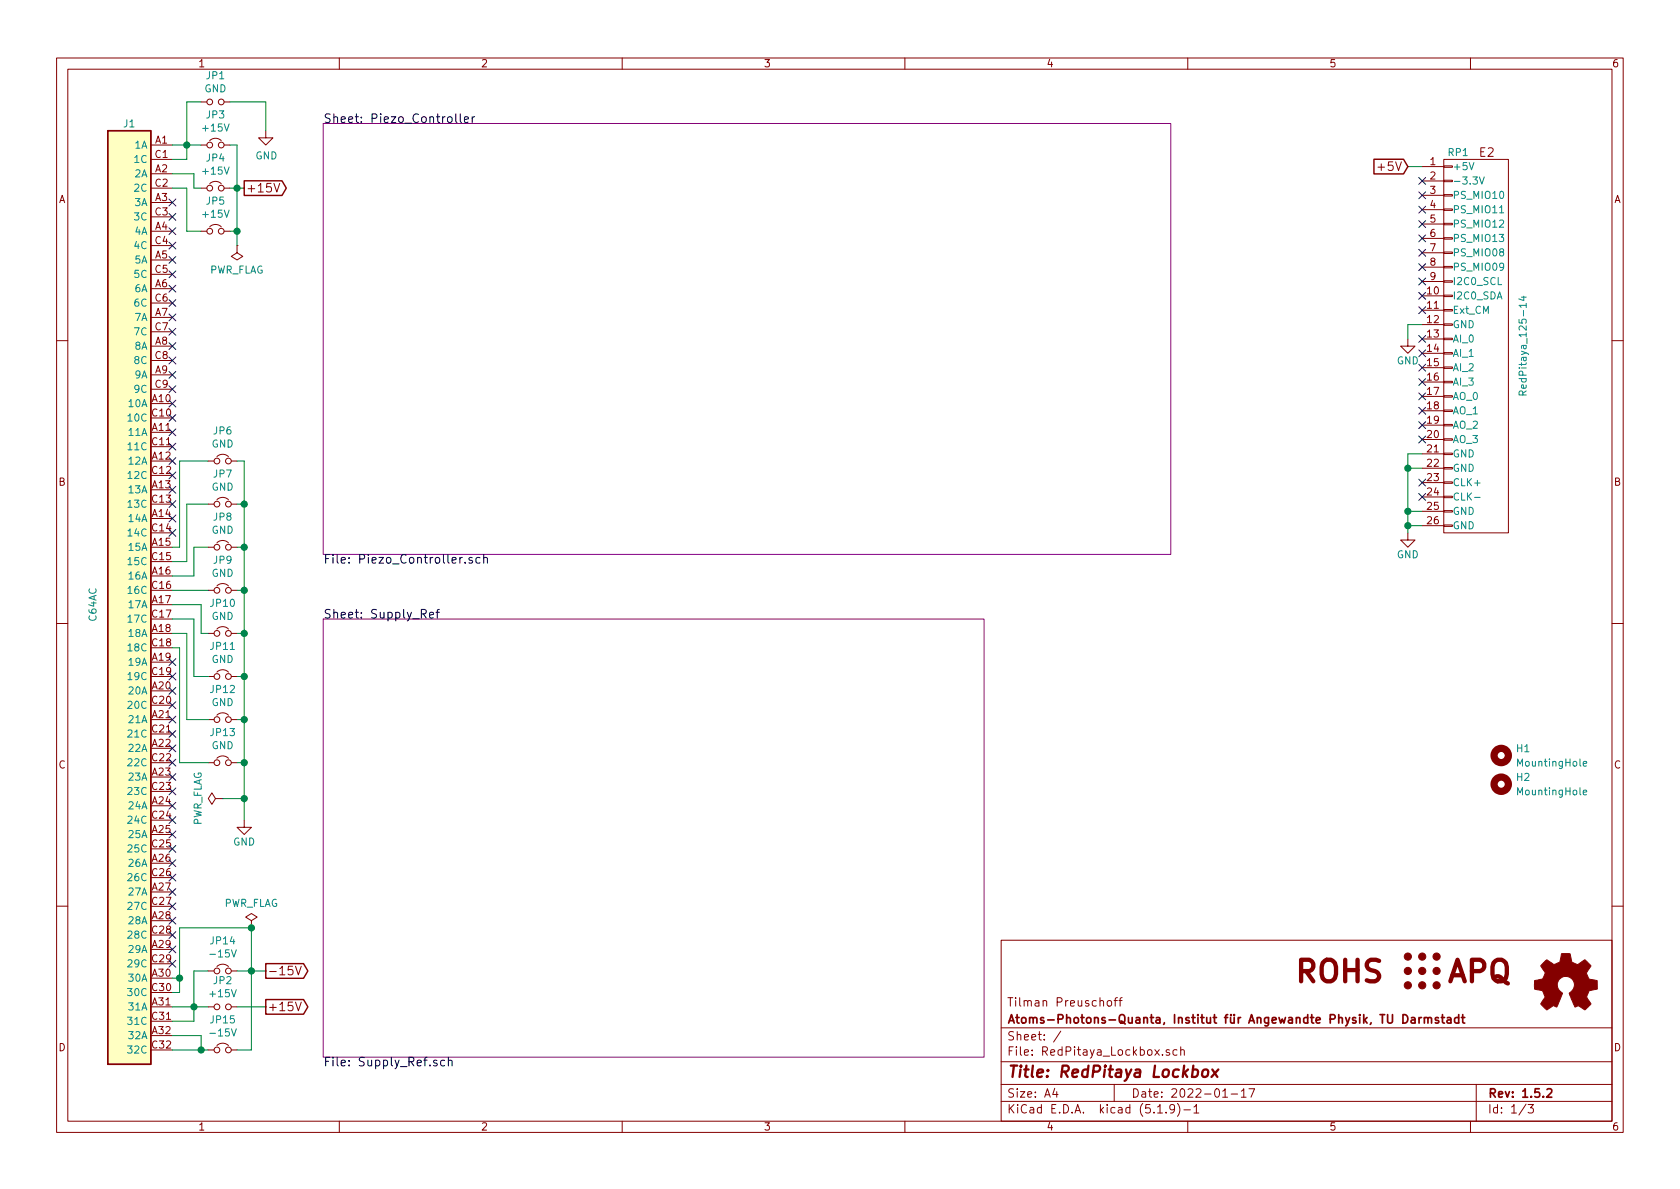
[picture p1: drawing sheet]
EESchema Schematic File Version 4
EELAYER 30 0
EELAYER END
$Descr A4 11693 8268
encoding utf-8
Sheet 1 3
Title "RedPitaya Lockbox"
Date "2022-01-17"
Rev "1.5.2"
Comp "Atoms-Photons-Quanta, Institut für Angewandte Physik, TU Darmstadt"
Comment1 "Tilman Preuschoff"
Comment2 ""
Comment3 ""
Comment4 ""
$EndDescr
$Sheet
S 2250 4300 4600 3050
U 5B053798
F0 "Supply_Ref" 60
F1 "Supply_Ref.sch" 60
$EndSheet
$Sheet
S 2250 850  5900 3000
U 5B057307
F0 "Piezo_Controller" 60
F1 "Piezo_Controller.sch" 60
$EndSheet
$Comp
L RedPitaya:RedPitaya_125-14 RP1
U 1 1
P 10100 2400
F 0 "RP1" H 10150 3750 50  0000 C CNN
F 1 "RedPitaya_125-14" V 10600 2400 50  0000 C CNN
F 2 "custom:RedPitaya_125-14" H 10100 2400 50  0001 C CNN
F 3 "" H 10100 2400 50  0001 C CNN
F 4 "" H 10100 2400 60  0001 C CNN "Connector"
F 5 "Samtec" H 10100 2400 50  0001 C CNN "MFN"
F 6 "ESQ-113-44-T-D" H 10100 2400 50  0001 C CNN "PN"
	1    10100 2400
	1    0    0    -1  
$EndComp
Wire Wire Line
	9900 3250 9800 3250
Wire Wire Line
	9800 3150 9800 3250
Wire Wire Line
	9900 3150 9800 3150
Connection ~ 9800 3250
Wire Wire Line
	9900 2250 9800 2250
Wire Wire Line
	9800 2250 9800 2350
Wire Wire Line
	9800 1150 9900 1150
Wire Wire Line
	9900 3650 9800 3650
Connection ~ 9800 3650
Wire Wire Line
	9900 3550 9800 3550
Connection ~ 9800 3550
$Comp
L power:GND #PWR02
U 1 1
P 9800 2350
F 0 "#PWR02" H 9800 2100 50  0001 C CNN
F 1 "GND" H 9800 2200 50  0000 C CNN
F 2 "" H 9800 2350 50  0001 C CNN
F 3 "" H 9800 2350 50  0001 C CNN
	1    9800 2350
	1    0    0    -1  
$EndComp
$Comp
L power:GND #PWR03
U 1 1
P 9800 3700
F 0 "#PWR03" H 9800 3450 50  0001 C CNN
F 1 "GND" H 9800 3550 50  0000 C CNN
F 2 "" H 9800 3700 50  0001 C CNN
F 3 "" H 9800 3700 50  0001 C CNN
	1    9800 3700
	1    0    0    -1  
$EndComp
Wire Wire Line
	9800 3250 9800 3550
Wire Wire Line
	9800 3650 9800 3700
Wire Wire Line
	9800 3550 9800 3650
NoConn ~ 9900 1250
NoConn ~ 9900 1350
NoConn ~ 9900 1450
NoConn ~ 9900 1550
NoConn ~ 9900 1650
NoConn ~ 9900 1750
NoConn ~ 9900 1850
NoConn ~ 9900 1950
NoConn ~ 9900 2050
NoConn ~ 9900 2150
NoConn ~ 9900 2350
NoConn ~ 9900 2450
NoConn ~ 9900 2550
NoConn ~ 9900 2650
NoConn ~ 9900 2750
NoConn ~ 9900 2850
NoConn ~ 9900 2950
NoConn ~ 9900 3050
NoConn ~ 9900 3350
NoConn ~ 9900 3450
Text GLabel 9800 1150 0    60   Input ~ 0
+5V
$Comp
L Custom_logos:Logo_APQ LOGO1
U 1 1
P 9600 6750
F 0 "LOGO1" H 9850 7025 50  0001 C CNN
F 1 "Logo_APQ" H 9850 6500 50  0001 C CNN
F 2 "custom:APQ-Logo" H 9900 6750 50  0001 C CNN
F 3 "~" H 9900 6750 50  0001 C CNN
	1    9600 6750
	1    0    0    -1  
$EndComp
$Comp
L Graphic:Logo_Open_Hardware_Small LOGO2
U 1 1
P 10900 6850
F 0 "LOGO2" H 10900 7125 50  0001 C CNN
F 1 "Logo_Open_Hardware_Small" H 10900 6625 50  0001 C CNN
F 2 "Symbol:OSHW-Logo_5.7x6mm_SilkScreen" H 10900 6850 50  0001 C CNN
F 3 "~" H 10900 6850 50  0001 C CNN
	1    10900 6850
	1    0    0    -1  
$EndComp
$Comp
L Mechanical:MountingHole H1
U 1 1
P 10450 5250
F 0 "H1" H 10550 5300 50  0000 L CNN
F 1 "MountingHole" H 10550 5200 50  0000 L CNN
F 2 "MountingHole:MountingHole_2.7mm_M2.5" H 10450 5250 50  0001 C CNN
F 3 "~" H 10450 5250 50  0001 C CNN
	1    10450 5250
	1    0    0    -1  
$EndComp
$Comp
L Mechanical:MountingHole H2
U 1 1
P 10450 5450
F 0 "H2" H 10550 5500 50  0000 L CNN
F 1 "MountingHole" H 10550 5400 50  0000 L CNN
F 2 "MountingHole:MountingHole_2.7mm_M2.5" H 10450 5450 50  0001 C CNN
F 3 "~" H 10450 5450 50  0001 C CNN
	1    10450 5450
	1    0    0    -1  
$EndComp
$Comp
L Custom_logos:Logo_ROHS LOGO3
U 1 1
P 8800 6750
F 0 "LOGO3" H 9050 7025 50  0001 C CNN
F 1 "Logo_ROHS" H 9050 6500 50  0001 C CNN
F 2 "Symbol:RoHS-Logo_6mm_SilkScreen" H 9100 6750 50  0001 C CNN
F 3 "~" H 9100 6750 50  0001 C CNN
	1    8800 6750
	1    0    0    -1  
$EndComp
Text GLabel 1700 1300 2    60   Output ~ 0
+15V
Text GLabel 1850 6750 2    60   Output ~ 0
-15V
Wire Wire Line
	1200 1000 1300 1000
Connection ~ 1300 1000
Wire Wire Line
	1200 1100 1300 1100
$Comp
L power:GND #PWR01
U 1 1
P 1700 5700
F 0 "#PWR01" H 1700 5450 50  0001 C CNN
F 1 "GND" H 1700 5550 50  0000 C CNN
F 2 "" H 1700 5700 50  0001 C CNN
F 3 "" H 1700 5700 50  0001 C CNN
	1    1700 5700
	1    0    0    -1  
$EndComp
Wire Wire Line
	1300 1000 1400 1000
NoConn ~ 1200 1600
NoConn ~ 1200 1700
NoConn ~ 1200 1800
NoConn ~ 1200 1900
NoConn ~ 1200 2000
NoConn ~ 1200 2100
NoConn ~ 1200 2200
NoConn ~ 1200 2300
NoConn ~ 1200 2400
NoConn ~ 1200 2500
NoConn ~ 1200 2600
NoConn ~ 1200 2700
NoConn ~ 1200 2800
NoConn ~ 1200 2900
NoConn ~ 1200 3000
NoConn ~ 1200 3100
NoConn ~ 1200 3200
NoConn ~ 1200 3300
NoConn ~ 1200 3400
NoConn ~ 1200 3500
NoConn ~ 1200 3600
NoConn ~ 1200 3700
NoConn ~ 1200 4600
NoConn ~ 1200 4700
NoConn ~ 1200 4800
NoConn ~ 1200 4900
NoConn ~ 1200 5000
NoConn ~ 1200 5100
NoConn ~ 1200 5200
NoConn ~ 1200 5300
NoConn ~ 1200 5400
NoConn ~ 1200 5500
NoConn ~ 1200 5600
NoConn ~ 1200 5700
NoConn ~ 1200 5800
NoConn ~ 1200 5900
NoConn ~ 1200 6000
NoConn ~ 1200 6100
NoConn ~ 1200 6200
NoConn ~ 1200 6300
NoConn ~ 1200 6400
NoConn ~ 1200 6500
NoConn ~ 1200 6600
NoConn ~ 1200 6700
$Comp
L power:PWR_FLAG #FLG0101
U 1 1
P 1750 6450
F 0 "#FLG0101" H 1750 6525 50  0001 C CNN
F 1 "PWR_FLAG" H 1750 6623 50  0000 C CNN
F 2 "" H 1750 6450 50  0001 C CNN
F 3 "~" H 1750 6450 50  0001 C CNN
	1    1750 6450
	1    0    0    -1  
$EndComp
$Comp
L power:PWR_FLAG #FLG0102
U 1 1
P 1650 1700
F 0 "#FLG0102" H 1650 1775 50  0001 C CNN
F 1 "PWR_FLAG" H 1650 1873 50  0000 C CNN
F 2 "" H 1650 1700 50  0001 C CNN
F 3 "~" H 1650 1700 50  0001 C CNN
	1    1650 1700
	-1   0    0    1   
$EndComp
$Comp
L power:PWR_FLAG #FLG0103
U 1 1
P 1550 5550
F 0 "#FLG0103" H 1550 5625 50  0001 C CNN
F 1 "PWR_FLAG" H 1550 5723 50  0000 C CNN
F 2 "" H 1550 5550 50  0001 C CNN
F 3 "~" H 1550 5550 50  0001 C CNN
	1    1550 5550
	0    -1   -1   0   
$EndComp
$Comp
L Connector:C64AC J1
U 1 1
P 900 4200
F 0 "J1" H 900 7550 50  0000 C CNN
F 1 "C64AC" V 1150 4200 50  0000 C CNN
F 2 "custom:Socket_DIN41612-CaseC1-AC-Male-64Pin-2rows" H 900 4200 50  0001 C CNN
F 3 "" H 900 4200 50  0001 C CNN
F 4 "" H 900 4200 50  0001 C CNN "Config"
F 5 "Harting" H 900 4200 50  0001 C CNN "MFN"
F 6 "09031646921" H 900 4200 50  0001 C CNN "PN"
	1    900  4200
	-1   0    0    -1  
$EndComp
$Comp
L Device:Jumper_NC_Small JP6
U 1 1
P 1550 3200
F 0 "JP6" H 1550 3412 50  0000 C CNN
F 1 "GND" H 1550 3321 50  0000 C CNN
F 2 "Jumper:SolderJumper-2_P1.3mm_Bridged_RoundedPad1.0x1.5mm" H 1550 3200 50  0001 C CNN
F 3 "~" H 1550 3200 50  0001 C CNN
F 4 "DNF" H 1550 3200 50  0001 C CNN "Config"
	1    1550 3200
	1    0    0    -1  
$EndComp
$Comp
L Device:Jumper_NC_Small JP13
U 1 1
P 1550 5300
F 0 "JP13" H 1550 5512 50  0000 C CNN
F 1 "GND" H 1550 5421 50  0000 C CNN
F 2 "Jumper:SolderJumper-2_P1.3mm_Bridged_RoundedPad1.0x1.5mm" H 1550 5300 50  0001 C CNN
F 3 "~" H 1550 5300 50  0001 C CNN
F 4 "DNF" H 1550 5300 50  0001 C CNN "Config"
	1    1550 5300
	1    0    0    -1  
$EndComp
$Comp
L Device:Jumper_NC_Small JP12
U 1 1
P 1550 5000
F 0 "JP12" H 1550 5212 50  0000 C CNN
F 1 "GND" H 1550 5121 50  0000 C CNN
F 2 "Jumper:SolderJumper-2_P1.3mm_Bridged_RoundedPad1.0x1.5mm" H 1550 5000 50  0001 C CNN
F 3 "~" H 1550 5000 50  0001 C CNN
F 4 "DNF" H 1550 5000 50  0001 C CNN "Config"
	1    1550 5000
	1    0    0    -1  
$EndComp
$Comp
L Device:Jumper_NC_Small JP7
U 1 1
P 1550 3500
F 0 "JP7" H 1550 3712 50  0000 C CNN
F 1 "GND" H 1550 3621 50  0000 C CNN
F 2 "Jumper:SolderJumper-2_P1.3mm_Bridged_RoundedPad1.0x1.5mm" H 1550 3500 50  0001 C CNN
F 3 "~" H 1550 3500 50  0001 C CNN
F 4 "DNF" H 1550 3500 50  0001 C CNN "Config"
	1    1550 3500
	1    0    0    -1  
$EndComp
$Comp
L Device:Jumper_NC_Small JP11
U 1 1
P 1550 4700
F 0 "JP11" H 1550 4912 50  0000 C CNN
F 1 "GND" H 1550 4821 50  0000 C CNN
F 2 "Jumper:SolderJumper-2_P1.3mm_Bridged_RoundedPad1.0x1.5mm" H 1550 4700 50  0001 C CNN
F 3 "~" H 1550 4700 50  0001 C CNN
F 4 "DNF" H 1550 4700 50  0001 C CNN "Config"
	1    1550 4700
	1    0    0    -1  
$EndComp
$Comp
L Device:Jumper_NC_Small JP10
U 1 1
P 1550 4400
F 0 "JP10" H 1550 4612 50  0000 C CNN
F 1 "GND" H 1550 4521 50  0000 C CNN
F 2 "Jumper:SolderJumper-2_P1.3mm_Bridged_RoundedPad1.0x1.5mm" H 1550 4400 50  0001 C CNN
F 3 "~" H 1550 4400 50  0001 C CNN
F 4 "DNF" H 1550 4400 50  0001 C CNN "Config"
	1    1550 4400
	1    0    0    -1  
$EndComp
$Comp
L Device:Jumper_NC_Small JP8
U 1 1
P 1550 3800
F 0 "JP8" H 1550 4012 50  0000 C CNN
F 1 "GND" H 1550 3921 50  0000 C CNN
F 2 "Jumper:SolderJumper-2_P1.3mm_Bridged_RoundedPad1.0x1.5mm" H 1550 3800 50  0001 C CNN
F 3 "~" H 1550 3800 50  0001 C CNN
F 4 "DNF" H 1550 3800 50  0001 C CNN "Config"
	1    1550 3800
	1    0    0    -1  
$EndComp
$Comp
L Device:Jumper_NC_Small JP9
U 1 1
P 1550 4100
F 0 "JP9" H 1550 4312 50  0000 C CNN
F 1 "GND" H 1550 4221 50  0000 C CNN
F 2 "Jumper:SolderJumper-2_P1.3mm_Bridged_RoundedPad1.0x1.5mm" H 1550 4100 50  0001 C CNN
F 3 "~" H 1550 4100 50  0001 C CNN
F 4 "DNF" H 1550 4100 50  0001 C CNN "Config"
	1    1550 4100
	1    0    0    -1  
$EndComp
Wire Wire Line
	1200 3800 1250 3800
Wire Wire Line
	1250 3800 1250 3200
Wire Wire Line
	1250 3200 1450 3200
Wire Wire Line
	1200 3900 1300 3900
Wire Wire Line
	1300 3900 1300 3500
Wire Wire Line
	1300 3500 1450 3500
Wire Wire Line
	1200 4000 1350 4000
Wire Wire Line
	1350 4000 1350 3800
Wire Wire Line
	1350 3800 1450 3800
Wire Wire Line
	1200 4100 1450 4100
Wire Wire Line
	1200 4500 1250 4500
Wire Wire Line
	1250 4500 1250 5300
Wire Wire Line
	1250 5300 1450 5300
Wire Wire Line
	1200 4400 1300 4400
Wire Wire Line
	1300 4400 1300 5000
Wire Wire Line
	1300 5000 1450 5000
Wire Wire Line
	1200 4300 1350 4300
Wire Wire Line
	1350 4300 1350 4700
Wire Wire Line
	1350 4700 1450 4700
Wire Wire Line
	1200 4200 1400 4200
Wire Wire Line
	1400 4200 1400 4400
Wire Wire Line
	1400 4400 1450 4400
Wire Wire Line
	1650 3200 1700 3200
Wire Wire Line
	1700 3200 1700 3500
Wire Wire Line
	1700 5300 1650 5300
Wire Wire Line
	1650 5000 1700 5000
Connection ~ 1700 5000
Wire Wire Line
	1700 5000 1700 5300
Wire Wire Line
	1650 4700 1700 4700
Connection ~ 1700 4700
Wire Wire Line
	1700 4700 1700 5000
Wire Wire Line
	1650 4400 1700 4400
Connection ~ 1700 4400
Wire Wire Line
	1700 4400 1700 4700
Wire Wire Line
	1650 4100 1700 4100
Connection ~ 1700 4100
Wire Wire Line
	1700 4100 1700 4400
Wire Wire Line
	1650 3800 1700 3800
Connection ~ 1700 3800
Wire Wire Line
	1700 3800 1700 4100
Wire Wire Line
	1650 3500 1700 3500
Connection ~ 1700 3500
Wire Wire Line
	1700 3500 1700 3800
Wire Wire Line
	1700 5300 1700 5550
Connection ~ 1700 5300
Wire Wire Line
	1550 5550 1700 5550
Connection ~ 1700 5550
Wire Wire Line
	1700 5550 1700 5700
$Comp
L Device:Jumper_NC_Small JP3
U 1 1
P 1500 1000
F 0 "JP3" H 1500 1212 50  0000 C CNN
F 1 "+15V" H 1500 1121 50  0000 C CNN
F 2 "Jumper:SolderJumper-2_P1.3mm_Bridged_RoundedPad1.0x1.5mm" H 1500 1000 50  0001 C CNN
F 3 "~" H 1500 1000 50  0001 C CNN
F 4 "DNF" H 1500 1000 50  0001 C CNN "Config"
	1    1500 1000
	1    0    0    -1  
$EndComp
Wire Wire Line
	1300 1100 1300 1000
NoConn ~ 1200 1500
NoConn ~ 1200 1400
$Comp
L Device:Jumper_NC_Small JP5
U 1 1
P 1500 1600
F 0 "JP5" H 1500 1812 50  0000 C CNN
F 1 "+15V" H 1500 1721 50  0000 C CNN
F 2 "Jumper:SolderJumper-2_P1.3mm_Bridged_RoundedPad1.0x1.5mm" H 1500 1600 50  0001 C CNN
F 3 "~" H 1500 1600 50  0001 C CNN
F 4 "DNF" H 1500 1600 50  0001 C CNN "Config"
	1    1500 1600
	1    0    0    -1  
$EndComp
$Comp
L Device:Jumper_NC_Small JP4
U 1 1
P 1500 1300
F 0 "JP4" H 1500 1512 50  0000 C CNN
F 1 "+15V" H 1500 1421 50  0000 C CNN
F 2 "Jumper:SolderJumper-2_P1.3mm_Bridged_RoundedPad1.0x1.5mm" H 1500 1300 50  0001 C CNN
F 3 "~" H 1500 1300 50  0001 C CNN
F 4 "DNF" H 1500 1300 50  0001 C CNN "Config"
	1    1500 1300
	1    0    0    -1  
$EndComp
Wire Wire Line
	1200 1200 1350 1200
Wire Wire Line
	1350 1200 1350 1300
Wire Wire Line
	1350 1300 1400 1300
Wire Wire Line
	1200 1300 1300 1300
Wire Wire Line
	1300 1300 1300 1600
Wire Wire Line
	1300 1600 1400 1600
Wire Wire Line
	1700 1300 1650 1300
Wire Wire Line
	1600 1000 1650 1000
Wire Wire Line
	1650 1000 1650 1300
Connection ~ 1650 1300
Wire Wire Line
	1650 1300 1600 1300
Wire Wire Line
	1600 1600 1650 1600
Wire Wire Line
	1650 1600 1650 1300
Wire Wire Line
	1650 1600 1650 1700
Connection ~ 1650 1600
$Comp
L power:GND #PWR0111
U 1 1
P 1850 900
F 0 "#PWR0111" H 1850 650 50  0001 C CNN
F 1 "GND" H 1855 727 50  0000 C CNN
F 2 "" H 1850 900 50  0001 C CNN
F 3 "" H 1850 900 50  0001 C CNN
	1    1850 900 
	1    0    0    -1  
$EndComp
$Comp
L Device:Jumper_NO_Small JP1
U 1 1
P 1500 700
F 0 "JP1" H 1500 885 50  0000 C CNN
F 1 "GND" H 1500 794 50  0000 C CNN
F 2 "Jumper:SolderJumper-2_P1.3mm_Open_RoundedPad1.0x1.5mm" H 1500 700 50  0001 C CNN
F 3 "~" H 1500 700 50  0001 C CNN
F 4 "DNF" H 1500 700 50  0001 C CNN "Config"
	1    1500 700 
	1    0    0    -1  
$EndComp
Wire Wire Line
	1600 700  1850 700 
Wire Wire Line
	1850 700  1850 900 
Wire Wire Line
	1300 1000 1300 700 
Wire Wire Line
	1300 700  1400 700 
$Comp
L Device:Jumper_NC_Small JP14
U 1 1
P 1550 6750
F 0 "JP14" H 1550 6962 50  0000 C CNN
F 1 "-15V" H 1550 6871 50  0000 C CNN
F 2 "Jumper:SolderJumper-2_P1.3mm_Bridged_RoundedPad1.0x1.5mm" H 1550 6750 50  0001 C CNN
F 3 "~" H 1550 6750 50  0001 C CNN
F 4 "DNF" H 1550 6750 50  0001 C CNN "Config"
	1    1550 6750
	1    0    0    -1  
$EndComp
$Comp
L Device:Jumper_NC_Small JP15
U 1 1
P 1550 7300
F 0 "JP15" H 1550 7512 50  0000 C CNN
F 1 "-15V" H 1550 7421 50  0000 C CNN
F 2 "Jumper:SolderJumper-2_P1.3mm_Bridged_RoundedPad1.0x1.5mm" H 1550 7300 50  0001 C CNN
F 3 "~" H 1550 7300 50  0001 C CNN
F 4 "DNF" H 1550 7300 50  0001 C CNN "Config"
	1    1550 7300
	1    0    0    -1  
$EndComp
Wire Wire Line
	1200 7300 1400 7300
Wire Wire Line
	1200 7200 1400 7200
Wire Wire Line
	1400 7200 1400 7300
Connection ~ 1400 7300
Wire Wire Line
	1400 7300 1450 7300
$Comp
L Device:Jumper_NO_Small JP2
U 1 1
P 1550 7000
F 0 "JP2" H 1550 7185 50  0000 C CNN
F 1 "+15V" H 1550 7094 50  0000 C CNN
F 2 "Jumper:SolderJumper-2_P1.3mm_Open_RoundedPad1.0x1.5mm" H 1550 7000 50  0001 C CNN
F 3 "~" H 1550 7000 50  0001 C CNN
F 4 "DNF" H 1550 7000 50  0001 C CNN "Config"
	1    1550 7000
	1    0    0    -1  
$EndComp
Text GLabel 1850 7000 2    60   Output ~ 0
+15V
Wire Wire Line
	1650 7000 1850 7000
Wire Wire Line
	1850 6750 1750 6750
Wire Wire Line
	1200 6900 1250 6900
Wire Wire Line
	1200 6800 1250 6800
Wire Wire Line
	1250 6800 1250 6450
Wire Wire Line
	1250 6450 1750 6450
Wire Wire Line
	1750 6450 1750 6750
Connection ~ 1750 6750
Wire Wire Line
	1750 6750 1650 6750
Wire Wire Line
	1250 6900 1250 6800
Connection ~ 1250 6800
Wire Wire Line
	1200 7000 1350 7000
Wire Wire Line
	1450 6750 1350 6750
Wire Wire Line
	1350 6750 1350 7000
Connection ~ 1350 7000
Wire Wire Line
	1350 7000 1450 7000
Wire Wire Line
	1350 7100 1350 7000
Wire Wire Line
	1200 7100 1350 7100
Connection ~ 1750 6450
Wire Wire Line
	1750 6750 1750 7300
Wire Wire Line
	1650 7300 1750 7300
$EndSCHEMATC
